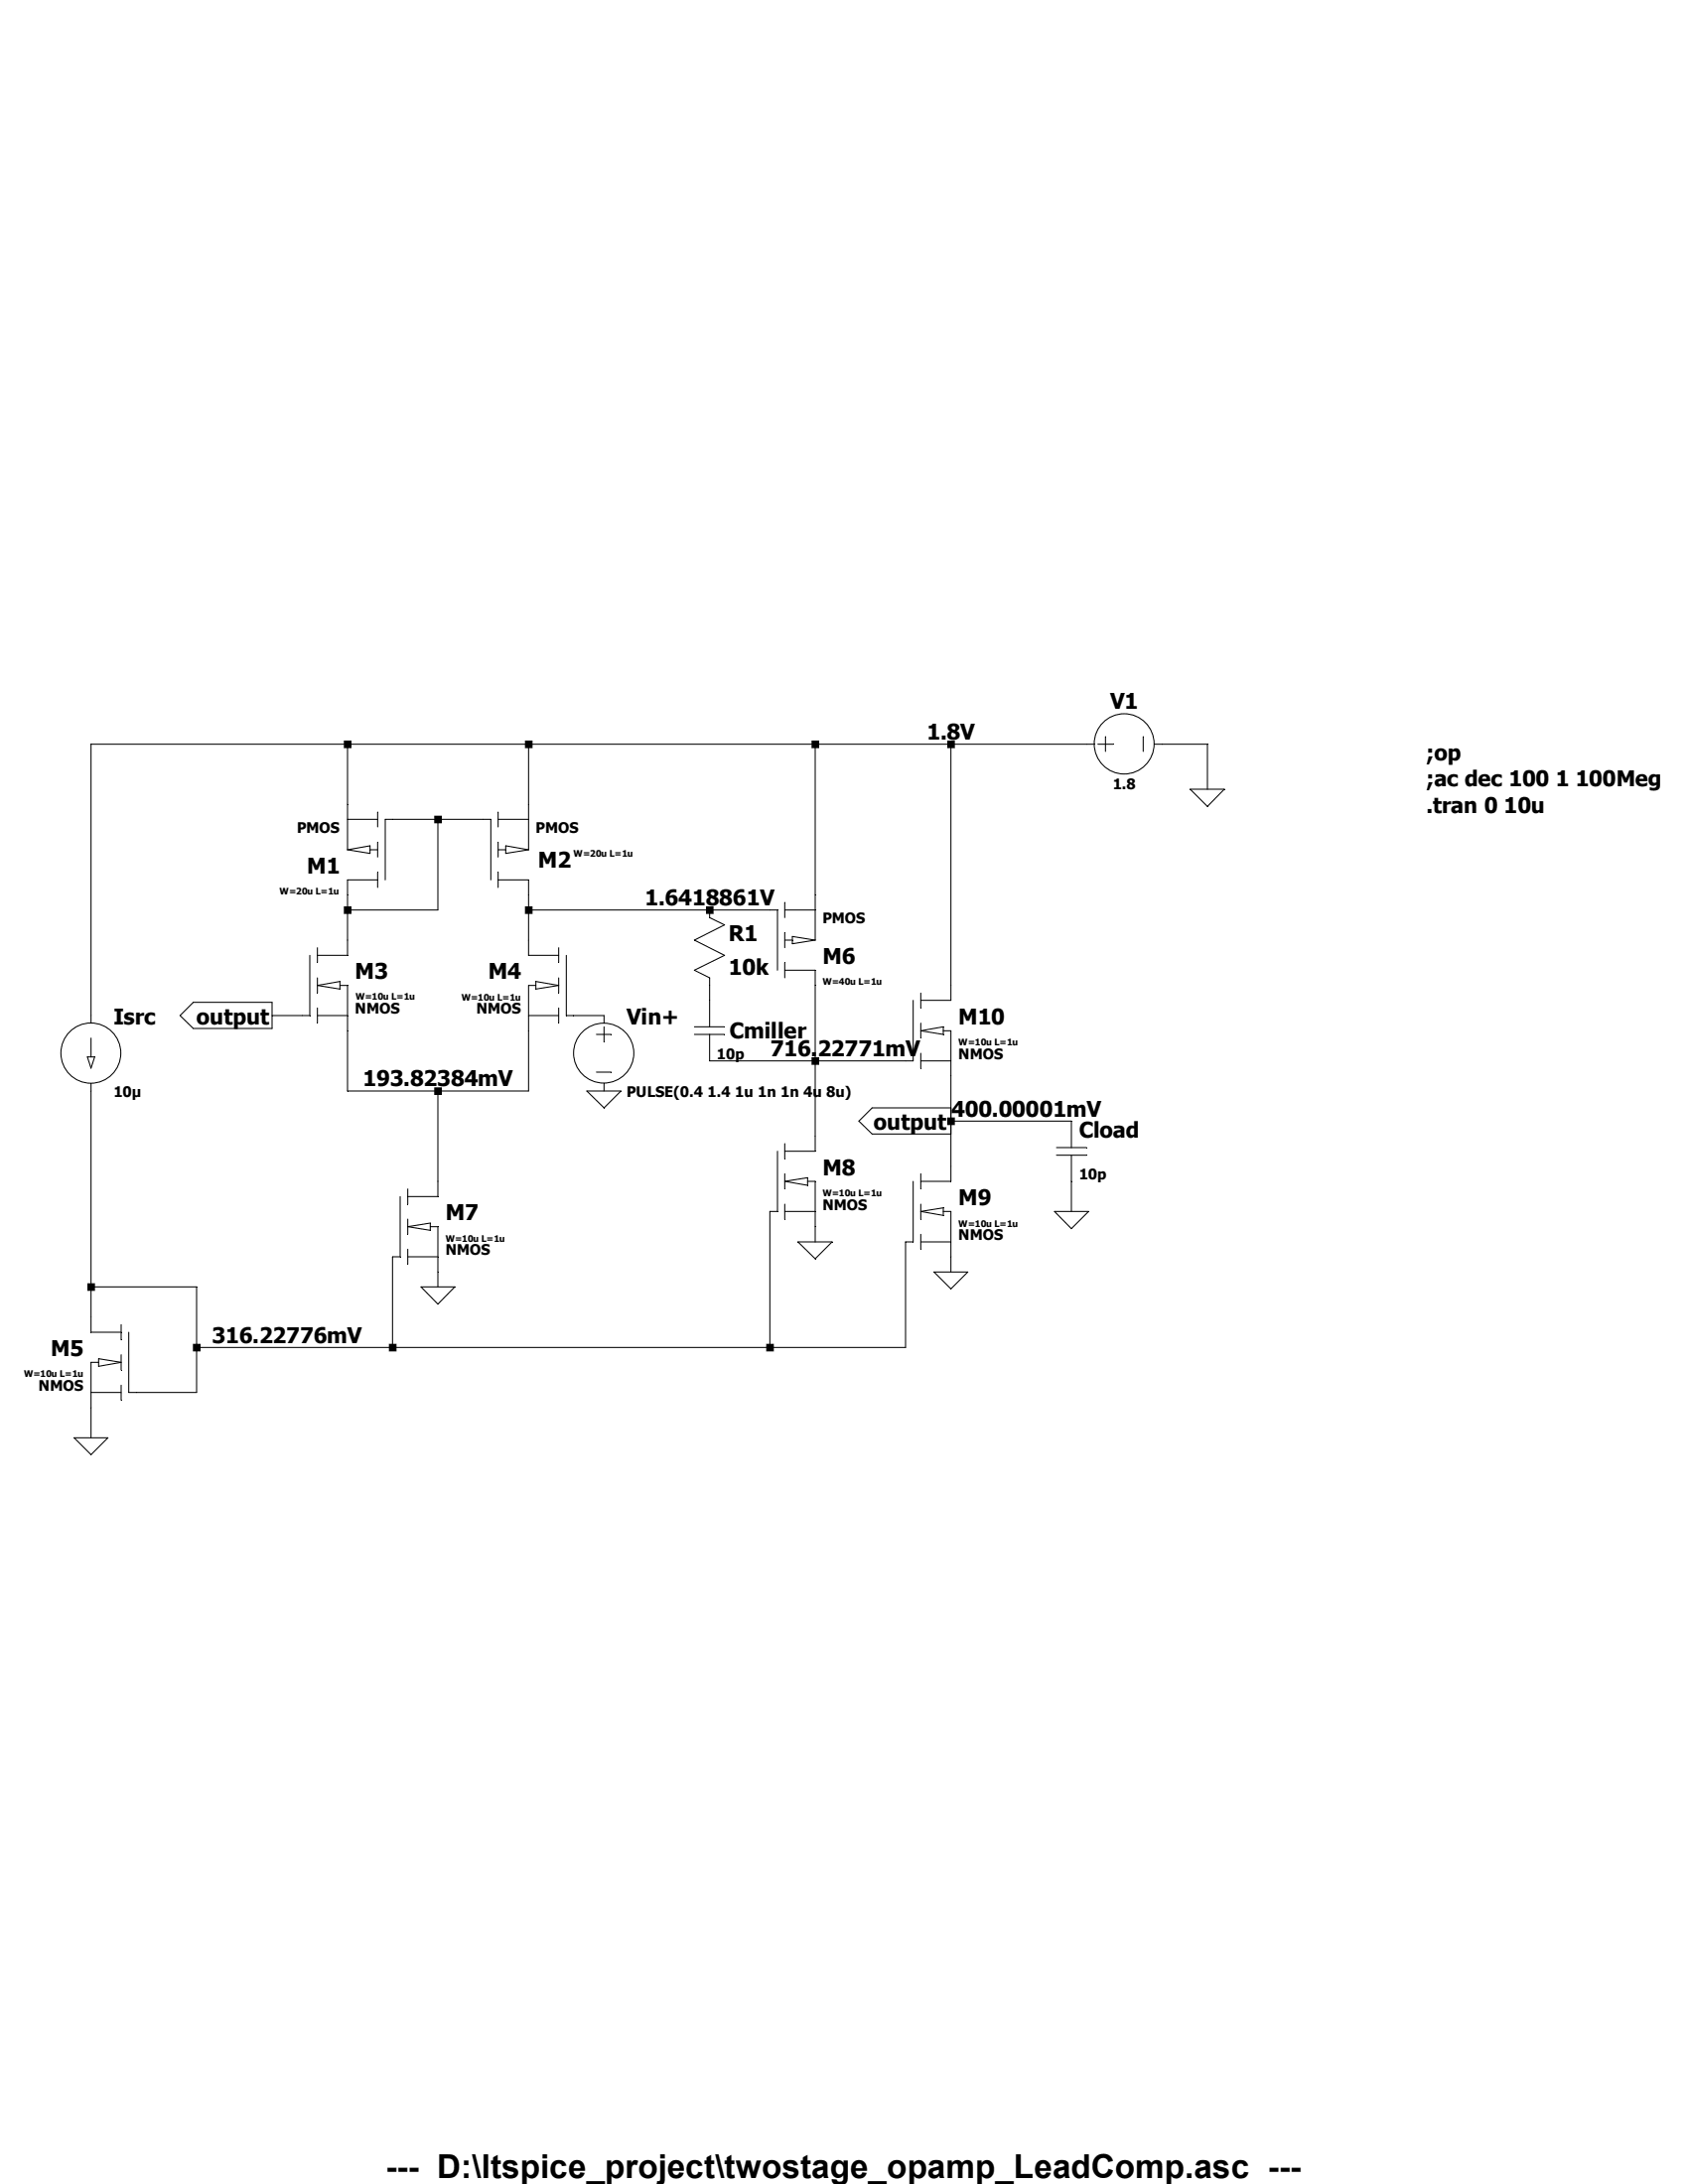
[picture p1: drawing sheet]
<svg xmlns="http://www.w3.org/2000/svg" width="216mm" height="279mm" viewBox="0 0 216 279" stroke-linecap="round" stroke-linejoin="round" font-family="sans-serif">
<g fill="none" stroke="#000" stroke-width=".13">
<path d="M44.4 95.2v13.5M67.6 95.2v13.5M104.3 95.2v25.1M121.6 95.2v32.8h-3.8M140 95.2h-128.4v35.7M140.4 95.2h2M141.4 94.2v1.9M146.2 94.2v1.9M147.7 95.2h6.7v5.8M44.4 104.8h3.9M44.4 108.7l2.9-.5v1zM47.3 108.7h1"/>
<path d="M48.3 112.6h-3.9v9.6h-3.8M48.3 103.9v1.9M48.3 107.7v1.9M48.3 111.6v1.9M49.3 112.6v-7.8h13.5v7.8M56 104.8v11.6h-11.6M63.7 104.8h3.9M63.7 108.7h1M63.7 112.6h3.9v9.6h3.9M63.7 103.9v1.9M63.7 107.7v1.9M63.7 111.6v1.9"/>
<path d="M64.7 108.2l2.9 .5-2.9 .5zM67.6 116.4h31.8v7.7M90.8 116.4v1l1.9 .9-3.9 2 3.9 1.9-3.9 1.9 2 1v6.3M100.4 116.4h3.9M100.4 115.4v2M100.4 119.3v1.9M101.3 119.8l3 .5-3 .4zM152.2 101h4.4l-2.2 2.2zM11.2 135.2h.9l-.5 1.5zM11.6 132.8v2.4M11.6 138.6v31.8h3.9M23 129.9l1.7-1.7h10.1v3.4h-10.1z"/>
<path d="M39.6 122.2v7.7h-4.8M40.6 129.9h3.8M40.6 126.1l2.9-.5v.9zM40.6 121.2v1.9M40.6 125.1v1.9M40.6 128.9v2M43.5 126.1h.9v13.5h23.2v-13.5h.9M56 139.6v13.5h-3.8M67.6 129.9h3.9M68.5 125.6l3 .5-3 .4zM71.5 121.2v1.9M71.5 125.1v1.9"/>
<path d="M71.5 128.9v2M72.4 122.2v7.7h4.9v1M75.1 139.6h4.3l-2.1 2.1zM76.3 132.3h1.9M76.3 137.2h1.9M77.3 131.4v1.9M77.3 138.6v1M88.8 132.3h3.9M88.8 131.4h3.9M100.4 124.1h3.9v23.2h-3.9M100.4 120.3h.9M100.4 123.1v2"/>
<path d="M116.8 128v7.7h-26v-3.4M117.8 131.9l2.8-.5v.9zM117.8 127v1.9M117.8 130.9v1.9M117.8 134.7v2M117.8 135.7h3.8M120.6 131.9h1v19.2h-3.8M51.2 153.1v7.7h-1v11.6M52.2 156.9l2.8-.4v.9zM52.2 152.1v2M52.2 156v1.9M52.2 159.8v2"/>
<path d="M55 156.9h1v7.7M99.4 147.3v7.7h-.9v17.4M100.4 146.3v2M100.4 150.2v1.9M100.4 154.1v1.9M100.4 155h3.9M100.4 151.1l2.9-.4v.9zM102.1 158.9h4.3l-2.1 2.1zM103.3 151.1h1v7.8M116.8 151.1v7.8h-1v13.5h-90.7M117.8 158.9h3.8M117.8 155l2.8-.5v1z"/>
<path d="M117.8 150.2v1.9M117.8 154.1v1.9M117.8 157.9v1.9M120.6 155h1v7.7M121.6 143.4h15.4v3.4M121.6 141.7h-10.1l-1.6 1.7 1.6 1.7h10.1M134.9 155h4.3l-2.2 2.2zM135.1 146.8h3.9M135.1 147.8h3.9M137 147.8v7.2M11.6 178.1h3.9M11.6 164.6h13.5v13.5h-8.6v-7.7"/>
<path d="M12.6 174.3h-1v9.6M12.6 173.8l2.9 .5-2.9 .5zM15.5 169.5v1.9M15.5 173.3v2M15.5 177.2v1.9M52.2 160.8h3.8M53.8 164.6h4.4l-2.2 2.2zM119.5 162.7h4.3l-2.2 2.2zM9.5 183.9h4.3l-2.2 2.2z"/>
<circle cx="143.8" cy="95.2" r="3.8"/>
<circle cx="11.6" cy="134.7" r="3.8"/>
<circle cx="77.2" cy="134.7" r="3.8"/>
</g>
<path d="M11.2 164.2h.9v.9h-.9zM24.7 171.9h1v1h-1zM44 94.7h1v1h-1zM44 116h1v.9h-1zM49.7 171.9h1v1h-1zM55.5 104.4h1v.9h-1zM55.5 139.1h1v1h-1zM67.1 94.7h1v1h-1zM67.1 116h1v.9h-1zM90.3 116h1v.9h-1zM98 171.9h1v1h-1zM103.8 94.7h1v1h-1zM103.8 135.3h1v.9h-1zM121.2 94.7h.9v1h-.9zM121.2 143h.9v.9h-.9z" fill-rule="evenodd" fill="#000"/>
<text font-size="4.2" x="49.3" y="278.7">--- D:\ltspice_project\twostage_opamp_LeadComp.asc ---</text>
<g font-size="2.8">
<text x="118.5" y="94.6">1.8V</text>
<text x="142" y="90.7">V1</text>
<text x="182.4" y="97.2">;op</text>
<text x="182.4" y="100.6">;ac dec 100 1 100Meg</text>
<text x="182.4" y="104">.tran 0 10u</text>
<text x="39.3" y="111.7">M1</text>
<text x="68.8" y="111">M2</text>
<text x="82.5" y="115.8">1.6418861V</text>
<text x="45.4" y="125.2">M3</text>
<text x="62.4" y="125.2">M4</text>
<text x="93.2" y="120.4">R1</text>
<text x="93.2" y="124.8">10k</text>
<text x="105.2" y="123.3">M6</text>
<text x="14.5" y="131">Isrc</text>
<text x="25.1" y="131">output</text>
<text x="80.1" y="131">Vin+</text>
<text x="122.6" y="131">M10</text>
<text x="93.3" y="132.8">Cmiller</text>
<text x="98.5" y="135.1">716.22771mV</text>
<text x="46.4" y="139">193.82384mV</text>
<text x="121.7" y="142.8">400.00001mV</text>
<text x="111.8" y="144.5">output</text>
<text x="138" y="145.5">Cload</text>
<text x="105.2" y="150.3">M8</text>
<text x="122.6" y="154.2">M9</text>
<text x="57" y="156.1">M7</text>
<text x="6.5" y="173.5">M5</text>
<text x="27.1" y="171.8">316.22776mV</text>
</g>
<g font-size="1.9">
<text x="142.3" y="100.9">1.8</text>
<text x="38" y="106.6">PMOS</text>
<text x="68.5" y="106.6">PMOS</text>
<text x="105.2" y="118.2">PMOS</text>
<text x="45.4" y="129.7">NMOS</text>
<text x="60.9" y="129.7">NMOS</text>
<text x="91.7" y="135.5">10p</text>
<text x="122.6" y="135.5">NMOS</text>
<text x="14.5" y="140.3">10µ</text>
<text x="80.1" y="140.3">PULSE(0.4 1.4 1u 1n 1n 4u 8u)</text>
<text x="105.2" y="154.8">NMOS</text>
<text x="138" y="150.9">10p</text>
<text x="57" y="160.6">NMOS</text>
<text x="122.6" y="158.7">NMOS</text>
<text x="5" y="178">NMOS</text>
</g>
<g font-size="1.2">
<text x="73.4" y="109.6">W=20u L=1u</text>
<text x="35.8" y="114.5">W=20u L=1u</text>
<text x="45.5" y="127.9">W=10u L=1u</text>
<text x="59" y="128">W=10u L=1u</text>
<text x="105.2" y="126">W=40u L=1u</text>
<text x="122.6" y="133.8">W=10u L=1u</text>
<text x="105.2" y="153">W=10u L=1u</text>
<text x="57" y="158.8">W=10u L=1u</text>
<text x="122.6" y="156.9">W=10u L=1u</text>
<text x="3" y="176.2">W=10u L=1u</text>
</g>
</svg>
